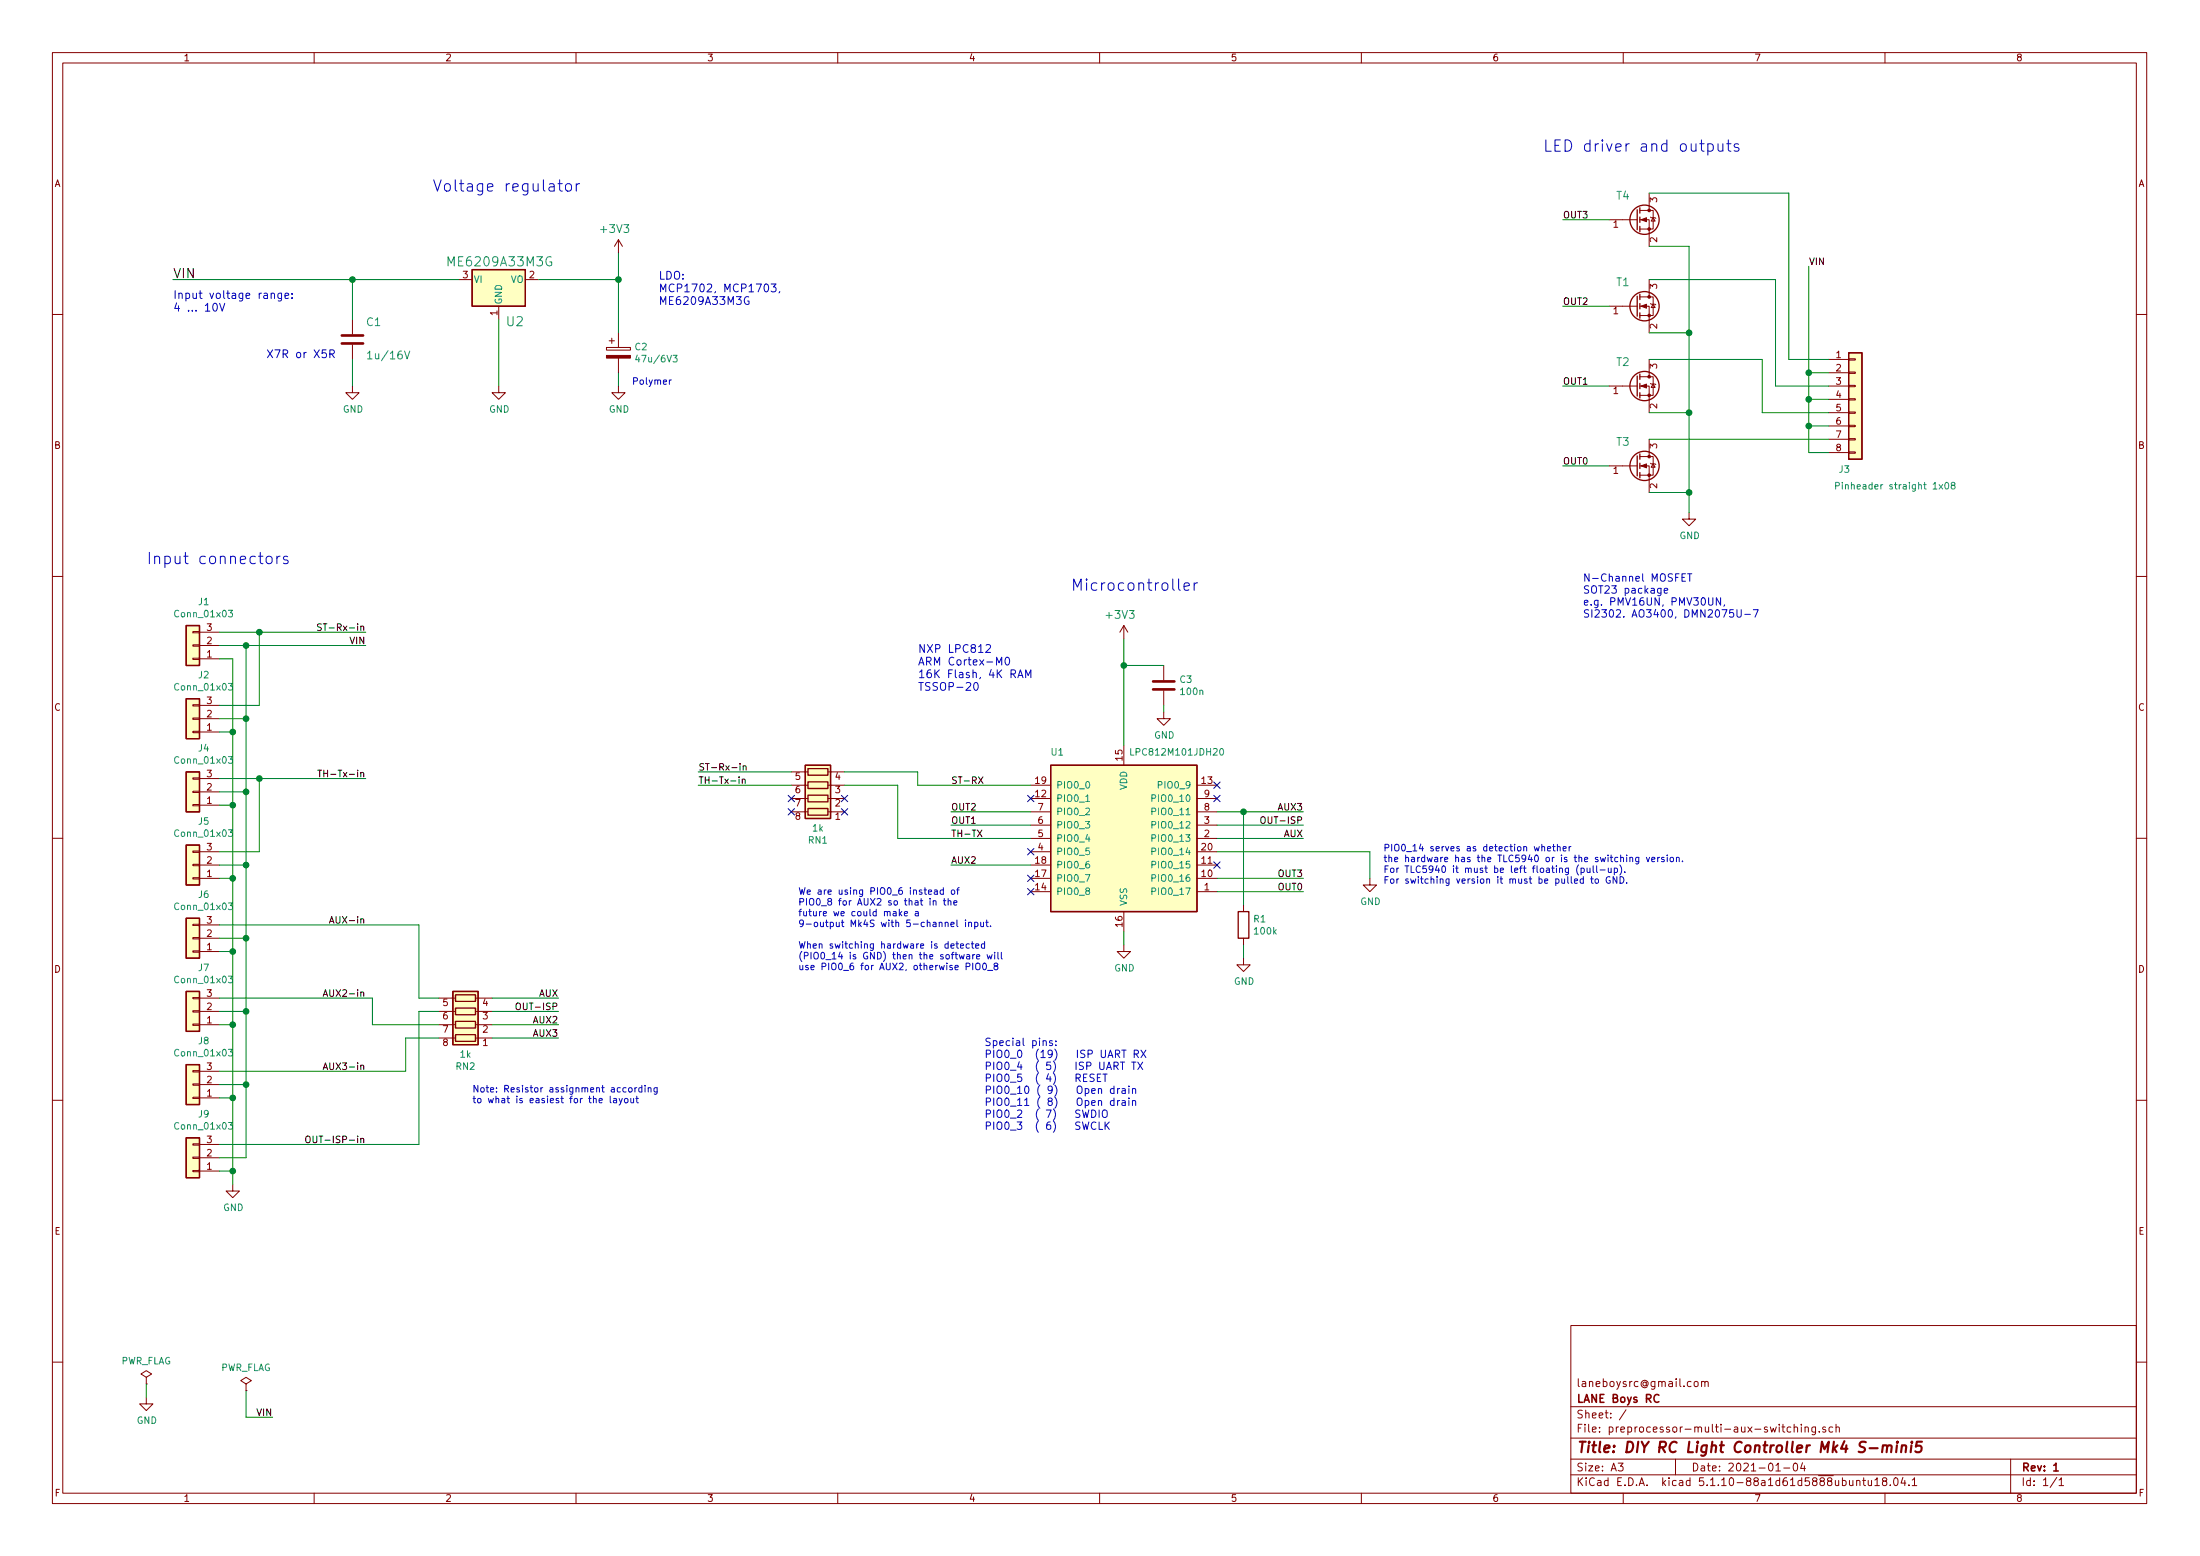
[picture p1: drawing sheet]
EESchema Schematic File Version 4
EELAYER 30 0
EELAYER END
$Descr A3 16535 11693
encoding utf-8
Sheet 1 1
Title "DIY RC Light Controller Mk4 S-mini5"
Date "2021-01-04"
Rev "1"
Comp "LANE Boys RC"
Comment1 "laneboysrc@gmail.com"
Comment2 ""
Comment3 ""
Comment4 ""
$EndDescr
Wire Wire Line
	4650 2100 4650 1900
Wire Wire Line
	2650 2900 2650 2700
Wire Wire Line
	3750 2400 3750 2900
Text Label 1300 2100 0    70   ~ 0
VIN
$Comp
L power:+3V3 #+3V03
U 1 1
P 4650 1900
F 0 "#+3V03" H 4650 1900 50  0001 C CNN
F 1 "+3V3" H 4500 2050 59  0000 L BNN
F 2 "" H 4650 1900 50  0001 C CNN
F 3 "" H 4650 1900 50  0001 C CNN
	1    4650 1900
	1    0    0    -1  
$EndComp
$Comp
L Regulator_Linear:MCP1703A-3302_SOT23 U2
U 1 1
P 3750 2100
F 0 "U2" H 3800 1750 69  0000 L BNN
F 1 "ME6209A33M3G" H 3350 2200 69  0000 L BNN
F 2 "Package_TO_SOT_SMD:SOT-23W" H 3750 2100 50  0001 C CNN
F 3 "http://ww1.microchip.com/downloads/en/DeviceDoc/20005122B.pdf" H 3750 2100 50  0001 C CNN
	1    3750 2100
	1    0    0    -1  
$EndComp
$Comp
L Device:Q_NMOS_GSD T1
U 1 1
P 12300 2300
F 0 "T1" H 12150 2450 59  0000 L BNN
F 1 "PMV30UN" H 12400 2300 59  0001 L BNN
F 2 "Package_TO_SOT_SMD:SOT-23" H 12300 2300 50  0001 C CNN
F 3 "https://assets.nexperia.com/documents/data-sheet/PMV30UN.pdf" H 12300 2300 50  0001 C CNN
	1    12300 2300
	1    0    0    -1  
$EndComp
Text Notes 7400 8500 0    56   ~ 0
Special pins:\nPIO0_0  (19)   ISP UART RX\nPIO0_4  ( 5)   ISP UART TX\nPIO0_5  ( 4)   RESET\nPIO0_10 ( 9)   Open drain\nPIO0_11 ( 8)   Open drain\nPIO0_2  ( 7)   SWDIO\nPIO0_3  ( 6)   SWCLK
Text Notes 1100 4250 0    85   ~ 0
Input connectors
Text Notes 3250 1450 0    85   ~ 0
Voltage regulator
Text Notes 8050 4450 0    85   ~ 0
Microcontroller
Text Notes 2000 2700 0    59   ~ 0
X7R or X5R
Text Notes 1300 2350 0    59   ~ 0
Input voltage range:\n4 ... 10V
Text Notes 4950 2300 0    59   ~ 0
LDO: \nMCP1702, MCP1703,\nME6209A33M3G
Text Notes 6900 5200 0    59   ~ 0
NXP LPC812\nARM Cortex-M0\n16K Flash, 4K RAM\nTSSOP-20
Text Notes 11900 4650 0    56   ~ 0
N-Channel MOSFET\nSOT23 package\ne.g. PMV16UN, PMV30UN, \nSI2302. AO3400, DMN2075U-7
Wire Wire Line
	4650 2100 4650 2500
Connection ~ 4650 2100
Wire Wire Line
	4650 2800 4650 2900
$Comp
L Device:CP C2
U 1 1
P 4650 2650
F 0 "C2" H 4768 2696 50  0000 L CNN
F 1 "47u/6V3" H 4768 2605 50  0000 L CNN
F 2 "Capacitor_SMD:C_0805_2012Metric" H 4688 2500 50  0001 C CNN
F 3 "https://www.vishay.com/doc?40189" H 4650 2650 50  0001 C CNN
	1    4650 2650
	1    0    0    -1  
$EndComp
Text Notes 4750 2900 0    50   ~ 0
Polymer
$Comp
L power:GND #PWR0101
U 1 1
P 1750 8900
F 0 "#PWR0101" H 1750 8650 50  0001 C CNN
F 1 "GND" H 1755 8727 50  0000 C CNN
F 2 "" H 1750 8900 50  0001 C CNN
F 3 "" H 1750 8900 50  0001 C CNN
	1    1750 8900
	1    0    0    -1  
$EndComp
$Comp
L power:GND #PWR0103
U 1 1
P 8450 7100
F 0 "#PWR0103" H 8450 6850 50  0001 C CNN
F 1 "GND" H 8455 6927 50  0000 C CNN
F 2 "" H 8450 7100 50  0001 C CNN
F 3 "" H 8450 7100 50  0001 C CNN
	1    8450 7100
	1    0    0    -1  
$EndComp
$Comp
L power:GND #PWR0104
U 1 1
P 2650 2900
F 0 "#PWR0104" H 2650 2650 50  0001 C CNN
F 1 "GND" H 2655 2727 50  0000 C CNN
F 2 "" H 2650 2900 50  0001 C CNN
F 3 "" H 2650 2900 50  0001 C CNN
	1    2650 2900
	1    0    0    -1  
$EndComp
$Comp
L power:GND #PWR0105
U 1 1
P 3750 2900
F 0 "#PWR0105" H 3750 2650 50  0001 C CNN
F 1 "GND" H 3755 2727 50  0000 C CNN
F 2 "" H 3750 2900 50  0001 C CNN
F 3 "" H 3750 2900 50  0001 C CNN
	1    3750 2900
	1    0    0    -1  
$EndComp
$Comp
L power:GND #PWR0106
U 1 1
P 4650 2900
F 0 "#PWR0106" H 4650 2650 50  0001 C CNN
F 1 "GND" H 4655 2727 50  0000 C CNN
F 2 "" H 4650 2900 50  0001 C CNN
F 3 "" H 4650 2900 50  0001 C CNN
	1    4650 2900
	1    0    0    -1  
$EndComp
Wire Wire Line
	8450 7000 8450 7100
Text Notes 11600 1150 0    85   ~ 0
LED driver and outputs
Text Label 7150 5900 0    50   ~ 0
ST-RX
Text Label 7150 6300 0    50   ~ 0
TH-TX
Wire Wire Line
	9800 6200 9150 6200
Text Label 9800 6200 2    50   ~ 0
OUT-ISP
Wire Wire Line
	9800 6300 9150 6300
$Comp
L MCU_NXP_LPC:LPC812M101JDH20 U1
U 1 1
P 8450 6300
F 0 "U1" H 7950 6950 50  0000 C CNN
F 1 "LPC812M101JDH20" H 8850 6950 50  0000 C CNN
F 2 "Package_SO:TSSOP-20_4.4x6.5mm_P0.65mm" H 9450 7000 50  0001 C CNN
F 3 "http://www.nxp.com/documents/data_sheet/LPC81XM.pdf" H 8450 5800 50  0001 C CNN
	1    8450 6300
	1    0    0    -1  
$EndComp
Wire Wire Line
	8450 4800 8450 5000
$Comp
L Device:Q_NMOS_GSD T2
U 1 1
P 12300 2900
F 0 "T2" H 12150 3050 59  0000 L BNN
F 1 "PMV30UN" H 12400 2900 59  0001 L BNN
F 2 "Package_TO_SOT_SMD:SOT-23" H 12300 2900 50  0001 C CNN
F 3 "https://assets.nexperia.com/documents/data-sheet/PMV30UN.pdf" H 12300 2900 50  0001 C CNN
	1    12300 2900
	1    0    0    -1  
$EndComp
$Comp
L Device:Q_NMOS_GSD T3
U 1 1
P 12300 3500
F 0 "T3" H 12150 3650 59  0000 L BNN
F 1 "PMV30UN" H 12400 3500 59  0001 L BNN
F 2 "Package_TO_SOT_SMD:SOT-23" H 12300 3500 50  0001 C CNN
F 3 "https://assets.nexperia.com/documents/data-sheet/PMV30UN.pdf" H 12300 3500 50  0001 C CNN
	1    12300 3500
	1    0    0    -1  
$EndComp
$Comp
L power:GND #PWR01
U 1 1
P 12700 3850
F 0 "#PWR01" H 12700 3600 50  0001 C CNN
F 1 "GND" H 12705 3677 50  0000 C CNN
F 2 "" H 12700 3850 50  0001 C CNN
F 3 "" H 12700 3850 50  0001 C CNN
	1    12700 3850
	1    0    0    -1  
$EndComp
Wire Wire Line
	12400 3700 12700 3700
Wire Wire Line
	12400 3100 12700 3100
Wire Wire Line
	12700 3100 12700 3700
Wire Wire Line
	12700 2500 12700 3100
Connection ~ 12700 3100
Text Label 11750 3500 0    50   ~ 0
OUT0
Wire Wire Line
	12100 2900 11750 2900
Text Label 11750 2900 0    50   ~ 0
OUT1
Wire Wire Line
	11750 3500 12100 3500
Text Label 11750 2300 0    50   ~ 0
OUT2
NoConn ~ 9150 6000
Text Label 9800 6700 2    50   ~ 0
OUT0
Text Label 7150 6200 0    50   ~ 0
OUT1
Text Label 7150 6100 0    50   ~ 0
OUT2
NoConn ~ 7750 6400
Text Label 2750 4750 2    50   ~ 0
ST-Rx-in
Text Label 2750 4850 2    50   ~ 0
VIN
Text Label 9800 6300 2    50   ~ 0
AUX
Wire Wire Line
	7150 6100 7750 6100
Wire Wire Line
	12400 2500 12700 2500
Wire Wire Line
	11750 2300 12100 2300
Wire Wire Line
	9800 6700 9150 6700
Wire Wire Line
	7150 6200 7750 6200
NoConn ~ 7750 6700
$Comp
L Device:C C3
U 1 1
P 8750 5150
F 0 "C3" H 8865 5196 50  0000 L CNN
F 1 "100n" H 8865 5105 50  0000 L CNN
F 2 "Capacitor_SMD:C_0603_1608Metric" H 8788 5000 50  0001 C CNN
F 3 "~" H 8750 5150 50  0001 C CNN
	1    8750 5150
	1    0    0    -1  
$EndComp
$Comp
L power:GND #PWR03
U 1 1
P 8750 5350
F 0 "#PWR03" H 8750 5100 50  0001 C CNN
F 1 "GND" H 8755 5177 50  0000 C CNN
F 2 "" H 8750 5350 50  0001 C CNN
F 3 "" H 8750 5350 50  0001 C CNN
	1    8750 5350
	1    0    0    -1  
$EndComp
Wire Wire Line
	8750 5300 8750 5350
Wire Wire Line
	8750 5000 8450 5000
Connection ~ 8450 5000
Wire Wire Line
	8450 5000 8450 5600
Wire Wire Line
	4050 2100 4650 2100
$Comp
L power:+3V3 #+3V01
U 1 1
P 8450 4800
F 0 "#+3V01" H 8450 4800 50  0001 C CNN
F 1 "+3V3" H 8300 4950 59  0000 L BNN
F 2 "" H 8450 4800 50  0001 C CNN
F 3 "" H 8450 4800 50  0001 C CNN
	1    8450 4800
	1    0    0    -1  
$EndComp
Wire Wire Line
	2650 2100 3450 2100
Wire Wire Line
	1300 2100 2650 2100
Connection ~ 2650 2100
Wire Wire Line
	2650 2400 2650 2100
$Comp
L Device:C C1
U 1 1
P 2650 2550
F 0 "C1" H 2750 2650 59  0000 L BNN
F 1 "1u/16V" H 2750 2400 59  0000 L BNN
F 2 "Capacitor_SMD:C_0805_2012Metric" H 2650 2550 50  0001 C CNN
F 3 "" H 2650 2550 50  0001 C CNN
	1    2650 2550
	1    0    0    -1  
$EndComp
Text Notes 10400 6650 0    50   ~ 0
PIO0_14 serves as detection whether \nthe hardware has the TLC5940 or is the switching version. \nFor TLC5940 it must be left floating (pull-up).\nFor switching version it must be pulled to GND.
$Comp
L power:GND #PWR0102
U 1 1
P 10300 6600
F 0 "#PWR0102" H 10300 6350 50  0001 C CNN
F 1 "GND" H 10305 6427 50  0000 C CNN
F 2 "" H 10300 6600 50  0001 C CNN
F 3 "" H 10300 6600 50  0001 C CNN
	1    10300 6600
	1    0    0    -1  
$EndComp
Wire Wire Line
	9150 6400 10300 6400
Wire Wire Line
	10300 6400 10300 6600
$Comp
L Connector_Generic:Conn_01x08 J3
U 1 1
P 13950 3000
F 0 "J3" H 13868 2475 50  0000 C CNN
F 1 "Pinheader straight 1x08" H 14250 2350 50  0000 C CNN
F 2 "rc-light-controller-tlc5940-lpc812:PinHeader_1x08_P2.54mm_Vertical_nosilk" H 13950 3000 50  0001 C CNN
F 3 "~" H 13950 3000 50  0001 C CNN
	1    13950 3000
	1    0    0    -1  
$EndComp
Wire Wire Line
	12700 3700 12700 3850
Connection ~ 12700 3700
Wire Wire Line
	12400 3300 13750 3300
Wire Wire Line
	12400 2700 13250 2700
Wire Wire Line
	13250 2700 13250 3100
Wire Wire Line
	13250 3100 13750 3100
Wire Wire Line
	12400 2100 13350 2100
Wire Wire Line
	13350 2900 13750 2900
Wire Wire Line
	13350 2100 13350 2900
Wire Wire Line
	13600 2000 13600 2800
Wire Wire Line
	13600 2800 13750 2800
Wire Wire Line
	13600 2800 13600 3000
Wire Wire Line
	13600 3000 13750 3000
Connection ~ 13600 2800
Wire Wire Line
	13600 3000 13600 3200
Wire Wire Line
	13600 3200 13750 3200
Connection ~ 13600 3000
NoConn ~ 7750 6000
NoConn ~ 9150 6500
NoConn ~ 7750 6600
NoConn ~ 9150 5900
$Comp
L power:PWR_FLAG #FLG0102
U 1 1
P 1850 10450
F 0 "#FLG0102" H 1850 10525 50  0001 C CNN
F 1 "PWR_FLAG" H 1850 10624 50  0000 C CNN
F 2 "" H 1850 10450 50  0001 C CNN
F 3 "~" H 1850 10450 50  0001 C CNN
	1    1850 10450
	1    0    0    -1  
$EndComp
Wire Wire Line
	1850 10450 1850 10650
Wire Wire Line
	1850 10650 2050 10650
Text Label 2050 10650 2    50   ~ 0
VIN
$Comp
L power:GND #PWR0111
U 1 1
P 1100 10500
F 0 "#PWR0111" H 1100 10250 50  0001 C CNN
F 1 "GND" H 1105 10327 50  0000 C CNN
F 2 "" H 1100 10500 50  0001 C CNN
F 3 "" H 1100 10500 50  0001 C CNN
	1    1100 10500
	1    0    0    -1  
$EndComp
Wire Wire Line
	1100 10400 1100 10500
$Comp
L power:PWR_FLAG #FLG0101
U 1 1
P 1100 10400
F 0 "#FLG0101" H 1100 10475 50  0001 C CNN
F 1 "PWR_FLAG" H 1100 10574 50  0000 C CNN
F 2 "" H 1100 10400 50  0001 C CNN
F 3 "~" H 1100 10400 50  0001 C CNN
	1    1100 10400
	1    0    0    -1  
$EndComp
$Comp
L Device:R_Pack04 RN1
U 1 1
P 6150 5900
F 0 "RN1" V 5733 5900 50  0000 C CNN
F 1 "1k" V 5824 5900 50  0000 C CNN
F 2 "Resistor_SMD:R_Array_Convex_4x0603" V 6425 5900 50  0001 C CNN
F 3 "~" H 6150 5900 50  0001 C CNN
	1    6150 5900
	0    -1   -1   0   
$EndComp
Wire Wire Line
	6900 5900 7750 5900
Wire Wire Line
	6350 5900 6750 5900
Wire Wire Line
	6750 6300 7750 6300
Text Label 4200 7600 2    50   ~ 0
OUT-ISP
Text Label 4200 7500 2    50   ~ 0
AUX
Text Label 5250 5800 0    50   ~ 0
ST-Rx-in
Wire Wire Line
	5250 5800 5950 5800
Wire Wire Line
	5250 5900 5950 5900
Text Label 5250 5900 0    50   ~ 0
TH-Tx-in
$Comp
L Connector_Generic:Conn_01x03 J1
U 1 1
P 1450 4850
F 0 "J1" H 1368 4525 50  0000 C CNN
F 1 "Conn_01x03" H 1368 4616 50  0000 C CNN
F 2 "rc-light-controller-tlc5940-lpc812:PinHeader_1x03_P2.54mm_Vertical_nosilk" H 1450 4850 50  0001 C CNN
F 3 "~" H 1450 4850 50  0001 C CNN
	1    1450 4850
	-1   0    0    1   
$EndComp
$Comp
L Connector_Generic:Conn_01x03 J2
U 1 1
P 1450 5400
F 0 "J2" H 1368 5075 50  0000 C CNN
F 1 "Conn_01x03" H 1368 5166 50  0000 C CNN
F 2 "rc-light-controller-tlc5940-lpc812:PinHeader_1x03_P2.54mm_Vertical_nosilk" H 1450 5400 50  0001 C CNN
F 3 "~" H 1450 5400 50  0001 C CNN
	1    1450 5400
	-1   0    0    1   
$EndComp
$Comp
L Connector_Generic:Conn_01x03 J4
U 1 1
P 1450 5950
F 0 "J4" H 1368 5625 50  0000 C CNN
F 1 "Conn_01x03" H 1368 5716 50  0000 C CNN
F 2 "rc-light-controller-tlc5940-lpc812:PinHeader_1x03_P2.54mm_Vertical_nosilk" H 1450 5950 50  0001 C CNN
F 3 "~" H 1450 5950 50  0001 C CNN
	1    1450 5950
	-1   0    0    1   
$EndComp
$Comp
L Connector_Generic:Conn_01x03 J5
U 1 1
P 1450 6500
F 0 "J5" H 1368 6175 50  0000 C CNN
F 1 "Conn_01x03" H 1368 6266 50  0000 C CNN
F 2 "rc-light-controller-tlc5940-lpc812:PinHeader_1x03_P2.54mm_Vertical_nosilk" H 1450 6500 50  0001 C CNN
F 3 "~" H 1450 6500 50  0001 C CNN
	1    1450 6500
	-1   0    0    1   
$EndComp
$Comp
L Connector_Generic:Conn_01x03 J6
U 1 1
P 1450 7050
F 0 "J6" H 1368 6725 50  0000 C CNN
F 1 "Conn_01x03" H 1368 6816 50  0000 C CNN
F 2 "rc-light-controller-tlc5940-lpc812:PinHeader_1x03_P2.54mm_Vertical_nosilk" H 1450 7050 50  0001 C CNN
F 3 "~" H 1450 7050 50  0001 C CNN
	1    1450 7050
	-1   0    0    1   
$EndComp
$Comp
L Connector_Generic:Conn_01x03 J7
U 1 1
P 1450 7600
F 0 "J7" H 1368 7275 50  0000 C CNN
F 1 "Conn_01x03" H 1368 7366 50  0000 C CNN
F 2 "rc-light-controller-tlc5940-lpc812:PinHeader_1x03_P2.54mm_Vertical_nosilk" H 1450 7600 50  0001 C CNN
F 3 "~" H 1450 7600 50  0001 C CNN
	1    1450 7600
	-1   0    0    1   
$EndComp
$Comp
L Connector_Generic:Conn_01x03 J8
U 1 1
P 1450 8150
F 0 "J8" H 1368 7825 50  0000 C CNN
F 1 "Conn_01x03" H 1368 7916 50  0000 C CNN
F 2 "rc-light-controller-tlc5940-lpc812:PinHeader_1x03_P2.54mm_Vertical_nosilk" H 1450 8150 50  0001 C CNN
F 3 "~" H 1450 8150 50  0001 C CNN
	1    1450 8150
	-1   0    0    1   
$EndComp
$Comp
L Connector_Generic:Conn_01x03 J9
U 1 1
P 1450 8700
F 0 "J9" H 1368 8375 50  0000 C CNN
F 1 "Conn_01x03" H 1368 8466 50  0000 C CNN
F 2 "rc-light-controller-tlc5940-lpc812:PinHeader_1x03_P2.54mm_Vertical_nosilk" H 1450 8700 50  0001 C CNN
F 3 "~" H 1450 8700 50  0001 C CNN
	1    1450 8700
	-1   0    0    1   
$EndComp
Wire Wire Line
	1650 4950 1750 4950
Wire Wire Line
	1750 4950 1750 5500
Connection ~ 1750 8800
Wire Wire Line
	1750 8800 1750 8900
Wire Wire Line
	1650 8250 1750 8250
Connection ~ 1750 8250
Wire Wire Line
	1750 8250 1750 8800
Wire Wire Line
	1650 7700 1750 7700
Connection ~ 1750 7700
Wire Wire Line
	1750 7700 1750 8250
Wire Wire Line
	1650 7150 1750 7150
Connection ~ 1750 7150
Wire Wire Line
	1750 7150 1750 7700
Wire Wire Line
	1650 6600 1750 6600
Connection ~ 1750 6600
Wire Wire Line
	1750 6600 1750 7150
Wire Wire Line
	1650 6050 1750 6050
Connection ~ 1750 6050
Wire Wire Line
	1750 6050 1750 6600
Wire Wire Line
	1650 5500 1750 5500
Connection ~ 1750 5500
Wire Wire Line
	1750 5500 1750 6050
Wire Wire Line
	1650 4850 1850 4850
Wire Wire Line
	1650 8800 1750 8800
Wire Wire Line
	1650 8700 1850 8700
Wire Wire Line
	1850 8700 1850 8150
Connection ~ 1850 4850
Wire Wire Line
	1850 4850 2750 4850
Wire Wire Line
	1650 5400 1850 5400
Connection ~ 1850 5400
Wire Wire Line
	1850 5400 1850 4850
Wire Wire Line
	1650 5950 1850 5950
Connection ~ 1850 5950
Wire Wire Line
	1850 5950 1850 5400
Wire Wire Line
	1650 6500 1850 6500
Connection ~ 1850 6500
Wire Wire Line
	1850 6500 1850 5950
Wire Wire Line
	1650 7050 1850 7050
Connection ~ 1850 7050
Wire Wire Line
	1850 7050 1850 6500
Wire Wire Line
	1650 7600 1850 7600
Connection ~ 1850 7600
Wire Wire Line
	1850 7600 1850 7050
Wire Wire Line
	1650 8150 1850 8150
Connection ~ 1850 8150
Wire Wire Line
	1850 8150 1850 7600
Wire Wire Line
	2750 4750 1950 4750
Wire Wire Line
	2750 5850 1950 5850
Wire Wire Line
	1650 5300 1950 5300
Wire Wire Line
	1950 5300 1950 4750
Connection ~ 1950 4750
Wire Wire Line
	1950 4750 1650 4750
Wire Wire Line
	1650 6400 1950 6400
Wire Wire Line
	1950 6400 1950 5850
Connection ~ 1950 5850
Wire Wire Line
	1950 5850 1650 5850
Text Label 2750 5850 2    50   ~ 0
TH-Tx-in
Text Label 2750 6950 2    50   ~ 0
AUX-in
Text Label 2750 7500 2    50   ~ 0
AUX2-in
Text Label 2750 8050 2    50   ~ 0
AUX3-in
Text Label 2750 8600 2    50   ~ 0
OUT-ISP-in
$Comp
L Device:R_Pack04 RN2
U 1 1
P 3500 7600
F 0 "RN2" V 3083 7600 50  0000 C CNN
F 1 "1k" V 3174 7600 50  0000 C CNN
F 2 "Resistor_SMD:R_Array_Convex_4x0603" V 3775 7600 50  0001 C CNN
F 3 "~" H 3500 7600 50  0001 C CNN
	1    3500 7600
	0    -1   -1   0   
$EndComp
Wire Wire Line
	1650 8050 3050 8050
Wire Wire Line
	3700 7500 4200 7500
Wire Wire Line
	4200 7600 3700 7600
Text Label 4200 7700 2    50   ~ 0
AUX2
Text Label 4200 7800 2    50   ~ 0
AUX3
Wire Wire Line
	7750 6500 7150 6500
Text Label 7150 6500 0    50   ~ 0
AUX2
Text Label 9800 6100 2    50   ~ 0
AUX3
$Comp
L Device:R R1
U 1 1
P 9350 6950
F 0 "R1" H 9420 6996 50  0000 L CNN
F 1 "100k" H 9420 6905 50  0000 L CNN
F 2 "Resistor_SMD:R_0603_1608Metric" V 9280 6950 50  0001 C CNN
F 3 "~" H 9350 6950 50  0001 C CNN
	1    9350 6950
	1    0    0    -1  
$EndComp
Wire Wire Line
	9350 6800 9350 6100
Wire Wire Line
	9150 6100 9350 6100
Connection ~ 9350 6100
Wire Wire Line
	9350 6100 9800 6100
$Comp
L power:GND #PWR02
U 1 1
P 9350 7200
F 0 "#PWR02" H 9350 6950 50  0001 C CNN
F 1 "GND" H 9355 7027 50  0000 C CNN
F 2 "" H 9350 7200 50  0001 C CNN
F 3 "" H 9350 7200 50  0001 C CNN
	1    9350 7200
	1    0    0    -1  
$EndComp
Wire Wire Line
	9350 7100 9350 7200
Wire Wire Line
	1650 8600 3150 8600
Wire Wire Line
	1650 6950 3150 6950
Wire Wire Line
	4200 7700 3700 7700
Wire Wire Line
	4200 7800 3700 7800
NoConn ~ 6350 6000
NoConn ~ 5950 6000
Wire Wire Line
	1650 7500 2800 7500
Wire Wire Line
	2800 7500 2800 7700
Wire Wire Line
	2800 7700 3300 7700
Wire Wire Line
	3050 7800 3300 7800
Wire Wire Line
	3150 7500 3300 7500
Wire Wire Line
	3150 6950 3150 7500
NoConn ~ 5950 6100
Wire Wire Line
	6900 5900 6900 5800
Wire Wire Line
	6900 5800 6350 5800
NoConn ~ 6350 6100
Wire Wire Line
	6750 5900 6750 6300
Text Label 13600 2000 0    50   ~ 0
VIN
Wire Wire Line
	3050 8050 3050 7800
Wire Wire Line
	3150 8600 3150 7600
Wire Wire Line
	3150 7600 3300 7600
Text Notes 6000 7300 0    50   ~ 0
We are using PIO0_6 instead of \nPIO0_8 for AUX2 so that in the \nfuture we could make a \n9-output Mk4S with 5-channel input.\n\nWhen switching hardware is detected \n(PIO0_14 is GND) then the software will\nuse PIO0_6 for AUX2, otherwise PIO0_8
Text Notes 3550 8300 0    50   ~ 0
Note: Resistor assignment according\nto what is easiest for the layout
$Comp
L Device:Q_NMOS_GSD T4
U 1 1
P 12300 1650
F 0 "T4" H 12150 1800 59  0000 L BNN
F 1 "PMV30UN" H 12400 1650 59  0001 L BNN
F 2 "Package_TO_SOT_SMD:SOT-23" H 12300 1650 50  0001 C CNN
F 3 "https://assets.nexperia.com/documents/data-sheet/PMV30UN.pdf" H 12300 1650 50  0001 C CNN
	1    12300 1650
	1    0    0    -1  
$EndComp
Wire Wire Line
	11750 1650 12100 1650
Text Label 11750 1650 0    50   ~ 0
OUT3
Wire Wire Line
	12400 1850 12700 1850
Wire Wire Line
	12700 1850 12700 2500
Connection ~ 12700 2500
Wire Wire Line
	13600 3200 13600 3400
Wire Wire Line
	13600 3400 13750 3400
Connection ~ 13600 3200
Wire Wire Line
	13750 2700 13450 2700
Wire Wire Line
	13450 2700 13450 1450
Wire Wire Line
	13450 1450 12400 1450
Wire Wire Line
	9800 6600 9150 6600
Text Label 9800 6600 2    50   ~ 0
OUT3
$EndSCHEMATC
